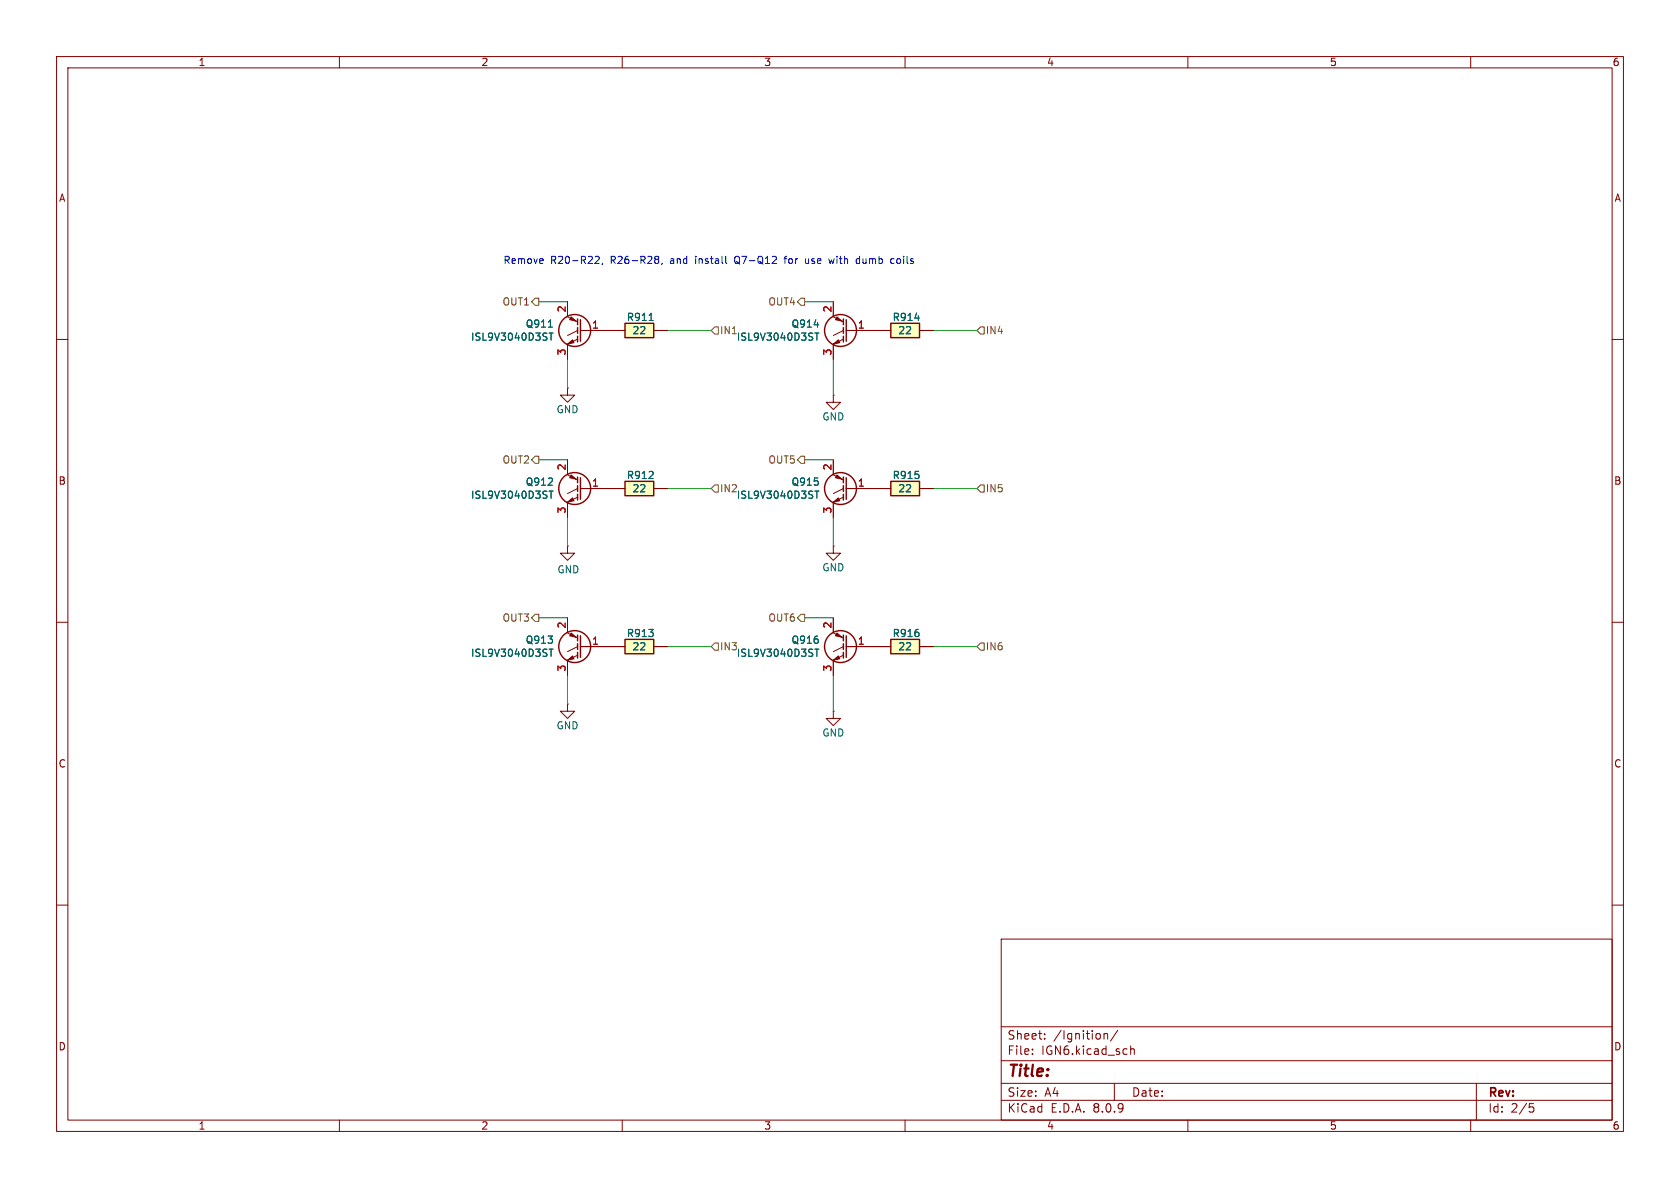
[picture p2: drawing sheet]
<svg xmlns="http://www.w3.org/2000/svg" width="297mm" height="210mm" viewBox="0 0 297 210" stroke-linecap="round" stroke-linejoin="round" font-family="sans-serif">
<g fill="none" stroke="#840000" stroke-width=".18">
<path d="M10 10h277v190h-277zM12 12h273v186h-273zM60 10v2M110 10v2M160 10v2M210 10v2M260 10v2M147.3 56l1.8 .9M147.3 53.3v2.6M149.1 59.9l-1.8 .9M149.1 58.4l-1.8 .9M149.6 58.4h5.3"/>
<path d="M10 60h2M147.3 61v2.5M285 60h2M100.3 83.9l1.8 .9M100.3 81.3v2.5M100.3 88.9v2.5M102.1 87.9l-1.8 .9M102.1 86.4l-1.8 .8M102.6 86.4h5.3M10 110h2M285 110h2M100.3 124.5v1.2h1.3l-1.3 1.3-1.2-1.3h1.2"/>
<path d="M100.3 124.5h.1M10 160h2M177 166h108v32h-108zM285 160h2M60 198v2M110 198v2M160 198v2M177 194.5h108M177 191.5h108M177 187.5h108M177 181.5h108M182.5 186.3v.1"/>
<path d="M182.5 185.5v.1M184.7 183.6v.1M184.7 182.8v.1M195.2 182.7v1M195.2 182.8l.2-.1 .3 .1 .1 .9M197 191.5v3M197.6 182.1l-1.3 2M199.9 184.9v1.5M199.9 185.5l.2-.1 .4 .1v.9M210 198v2M260 198v2M261 191.5v6.5"/>
<path d="M270.4 195.1h.7M270.5 195.7h.4l.3 .3-.2 .5-.5 .1"/>
</g>
<g fill="none" stroke="#840000" stroke-width=".25">
<path d="M149.1 56.4v1M149.1 57.9v1M149.1 59.4v1.1M149.6 56.5v3.8M102.1 84.3v1M102.1 85.9v1M102.1 87.4v1M102.6 84.5v3.8"/>
<circle cx="148.6" cy="58.4" r="2.82"/>
<circle cx="101.6" cy="86.4" r="2.82"/>
</g>
<g fill="#840000" stroke="#840000" stroke-width=".18">
<path d="M100.3 88.8l.9-.8 .3 .5z"/>
<path d="M101 83.9l.9 .8-1.2-.2z"/>
<path d="M147.3 60.8l.9-.7 .3 .5z"/>
<path d="M148 56l.8 .8-1.1-.3z"/>
</g>
<path d="M144.1 58.9h.7M144.4 58.9v1.2M97.1 86.8h.7M97.4 86.8v1.3" fill="none" stroke="#006464" stroke-width=".18"/>
<path d="M110.5 113h5.1v2.6h-5.1z" fill="#ffffc2"/>
<path d="M110.5 113h5.1v2.6h-5.1z" fill="none" stroke="#840000" stroke-width=".25"/>
<path d="M107.9 114.3h2.6M115.6 114.3h2.5M147.3 125.7v1.3h1.3l-1.3 1.3-1.3-1.3h1.3M147.3 125.7h.1" fill="none" stroke="#840000" stroke-width=".18"/>
<path d="M157.5 113h5.1v2.6h-5.1z" fill="#ffffc2"/>
<g fill="none" stroke="#840000" stroke-width=".25">
<path d="M149.1 84.3v1M149.1 85.9v1M149.1 87.4v1M149.6 84.5v3.8M149.1 112.3v1M149.1 113.8v1M149.1 115.3v1M149.6 112.4v3.8M157.5 113h5.1v2.6h-5.1z"/>
<circle cx="148.6" cy="86.4" r="2.82"/>
<circle cx="148.6" cy="114.3" r="2.82"/>
</g>
<g fill="none" stroke="#840000" stroke-width=".18">
<path d="M100.3 96.5v1.3h1.3l-1.3 1.3-1.2-1.3h1.2M100.3 96.5h.1M147.3 96.5v1.3h1.3l-1.3 1.3-1.3-1.3h1.3M147.3 96.5h.1M147.3 83.9l1.8 .9M147.3 81.3v2.5M147.3 88.9v2.5M149.1 87.9l-1.8 .9M149.1 86.4l-1.8 .8M149.6 86.4h5.3M147.3 109.2v2.6M147.3 116.8v2.6"/>
<path d="M147.3 111.9l1.8 .9M149.1 115.8l-1.8 .9M149.1 114.3l-1.8 .9M149.6 114.3h7.9M162.6 114.3h2.5"/>
</g>
<g fill="#840000" stroke="#840000" stroke-width=".18">
<path d="M147.3 88.8l.9-.8 .3 .5z"/>
<path d="M148 83.9l.8 .8-1.1-.2z"/>
<path d="M147.3 116.7l.9-.7 .3 .5z"/>
<path d="M148 111.9l.8 .7-1.1-.2z"/>
</g>
<path d="M144.1 86.8h.7M144.4 86.8v1.3M144.1 114.8h.7M144.4 114.8v1.2" fill="none" stroke="#006464" stroke-width=".18"/>
<path d="M110.5 85.1h5.1v2.5h-5.1z" fill="#ffffc2"/>
<g fill="none" stroke="#840000" stroke-width=".25">
<path d="M102.1 56.4v1M102.1 57.9v1M102.1 59.4v1.1M102.6 56.5v3.8M110.5 85.1h5.1v2.5h-5.1zM102.1 112.3v1M102.1 113.8v1M102.1 115.3v1M102.6 112.4v3.8"/>
<circle cx="101.6" cy="58.4" r="2.82"/>
<circle cx="101.6" cy="114.3" r="2.82"/>
</g>
<g fill="none" stroke="#840000" stroke-width=".18">
<path d="M100.3 53.3v2.6M100.3 56l1.8 .9M102.1 59.9l-1.8 .9M102.1 58.4l-1.8 .9M102.6 58.4h5.3M100.3 68.6v1.3h1.3l-1.3 1.2-1.2-1.2h1.2M100.3 68.6h.1M100.3 61v2.5M107.9 86.4h2.6M115.6 86.4h2.5M100.3 111.9l1.8 .9M100.3 109.2v2.6"/>
<path d="M100.3 116.8v2.6M102.1 115.8l-1.8 .9M102.1 114.3l-1.8 .9M102.6 114.3h5.3"/>
</g>
<g fill="#840000" stroke="#840000" stroke-width=".18">
<path d="M100.3 116.7l.9-.7 .3 .5z"/>
<path d="M101 111.9l.9 .7-1.2-.2z"/>
<path d="M100.3 60.8l.9-.7 .3 .5z"/>
<path d="M101 56l.9 .8-1.2-.3z"/>
</g>
<path d="M96.9 57.8h.8M97.1 58.9h.7M97.4 58.9v1.2M97.1 114.8h.7M97.4 114.8v1.2" fill="none" stroke="#006464" stroke-width=".18"/>
<path d="M110.5 57.2h5.1v2.5h-5.1z" fill="#ffffc2"/>
<path d="M110.5 57.2h5.1v2.5h-5.1z" fill="none" stroke="#840000" stroke-width=".25"/>
<path d="M107.9 58.4h2.6M115.6 58.4h2.5M147.3 69.9v1.2h1.3l-1.3 1.3-1.3-1.3h1.3M147.3 69.9h.1" fill="none" stroke="#840000" stroke-width=".18"/>
<path d="M114.8 56.7h.7" fill="none" stroke="#006464" stroke-width=".18"/>
<path d="M157.5 57.2h5.1v2.5h-5.1z" fill="#ffffc2"/>
<path d="M157.5 57.2h5.1v2.5h-5.1z" fill="none" stroke="#840000" stroke-width=".25"/>
<path d="M154.9 58.4h2.6M162.6 58.4h2.5" fill="none" stroke="#840000" stroke-width=".18"/>
<path d="M161.7 56.2h.8" fill="none" stroke="#006464" stroke-width=".18"/>
<path d="M157.5 85.1h5.1v2.5h-5.1z" fill="#ffffc2"/>
<path d="M157.5 85.1h5.1v2.5h-5.1z" fill="none" stroke="#840000" stroke-width=".25"/>
<g fill="none" stroke="#840000" stroke-width=".18">
<path d="M100.3 53.3v2.6M102.6 58.4h7.9M115.6 58.4h2.5M147.3 53.3v2.6M149.6 58.4h7.9M162.6 58.4h2.5M100.3 61v2.5M147.3 61v2.5M100.3 81.3v2.5M100.3 88.9v2.5M102.6 86.4h7.9M115.6 86.4h2.5"/>
<path d="M147.3 81.3v2.5M147.3 88.9v2.5M149.6 86.4h7.9M162.6 86.4h2.5M100.3 109.2v2.6M100.3 116.8v2.6M102.6 114.3h7.9M115.6 114.3h2.5M147.3 109.2v2.6M147.3 116.8v2.6M149.6 114.3h7.9M162.6 114.3h2.5"/>
</g>
<path d="M94.6 52.7h.6v1.3h-.6l-.6-.7zM126.4 57.8h.6v1.3h-.6l-.7-.7zM141.6 52.7h.6v1.3h-.6l-.6-.7zM173.4 57.8h.6v1.3h-.6l-.7-.7zM94.6 80.6h.6v1.3h-.6l-.6-.6zM126.4 85.7h.6v1.3h-.6l-.7-.6zM141.6 80.6h.6v1.3h-.6l-.6-.6zM173.4 85.7h.6v1.3h-.6l-.7-.6zM94.6 108.6h.6v1.3h-.6l-.6-.7zM126.4 113.7h.6v1.2h-.6l-.7-.6zM141.6 108.6h.6v1.3h-.6l-.6-.7zM173.4 113.7h.6v1.2h-.6l-.7-.6z" fill="none" stroke="#725600" stroke-width=".18"/>
<g fill="none" stroke="#0000c2" stroke-width=".18">
<path d="M105.3 45.4l.4-.1 .2 .4-.8 .9h.8M106.5 46.5l-.1 .3M116 45.3h.2l.3 .2-.3 .4M116 45.9h.2M116.2 45.9l.3 .2v.2l-.2 .2-.3 .1M117.1 46.5l-.2 .3M128.4 46.5l.1 .1M130.1 45.4a.9 .9 0 0 0 0 1.1M138.6 45.7h.5M139.1 45.3l-.3 .2v1.1M142.4 45.7l.1 .8 .3 .1 .1-.1M147.5 45.7l-.3 .9-.2-.6-.2 .6"/>
<path d="M151.5 46.5h.5M151.5 45.8h.5M152 45.3v1.3M157.7 45.7l.4 .1M158.1 46.5l-.4 .1M158.6 45.9v.6"/>
</g>
<g fill="none" stroke="#009600" stroke-width=".18">
<path d="M95.2 53.3h5.1M118.1 58.4h7.6M142.2 53.3h5.1M165.1 58.4h7.6M100.3 63.5v5.1M147.3 63.5v6.4M95.2 81.3h5.1M100.3 91.4v5.1M118.1 86.4h7.6M142.2 81.3h5.1M147.3 91.4v5.1M165.1 86.4h7.6"/>
<path d="M95.2 109.2h5.1M100.3 119.4v5.1M118.1 114.3h7.6M142.2 109.2h5.1M147.3 119.4v6.3M165.1 114.3h7.6"/>
</g>
<g fill="none" stroke="#006464" stroke-width=".18">
<path d="M96.9 57.8h.8M97.1 58.9h.7M97.4 58.9v1.2M114.8 56.7h.7M144.1 58.9h.7M144.4 58.9v1.2M161.7 56.2h.8M97.1 86.8h.7M97.4 86.8v1.3M144.1 86.8h.7M144.4 86.8v1.3M97.1 114.8h.7"/>
<path d="M97.4 114.8v1.2M144.1 114.8h.7M144.4 114.8v1.2"/>
</g>
<text font-size="2.8" fill="#840000" x="178" y="190.9">Title:</text>
<g font-size="2.1" fill="#840000">
<text x="178" y="184">Sheet:</text>
<text x="186.2" y="184">/Ignition/</text>
<text x="178" y="186.7">File:</text>
<text x="184.1" y="186.7">IGN6.kicad_sch</text>
<text x="178" y="196.9">KiCad</text>
<text x="178" y="194.1">Size:</text>
<text x="184.7" y="194.1">A4</text>
<text x="185.7" y="196.9">E.D.A.</text>
<text x="193.3" y="196.9">8.0.9</text>
<text x="200" y="194.1">Date:</text>
<text x="263" y="194.3">Rev:</text>
<text x="263" y="196.9">Id:</text>
<text x="267.1" y="196.9">2/5</text>
</g>
<g font-size="1.8" fill="#840000">
<text x="35" y="11.9">1</text>
<text x="85" y="11.9">2</text>
<text x="135" y="11.9">3</text>
<text x="185" y="11.9">4</text>
<text x="235" y="11.9">5</text>
<text x="285" y="11.9">6</text>
<text x="10.3" y="35.9">A</text>
<text x="285.3" y="35.9">A</text>
<text x="10.3" y="85.9">B</text>
<text x="285.3" y="85.9">B</text>
<text x="10.3" y="135.9">C</text>
<text x="285.3" y="135.9">C</text>
<text x="10.3" y="185.9">D</text>
<text x="285.3" y="185.9">D</text>
<text x="35" y="199.9">1</text>
<text x="85" y="199.9">2</text>
<text x="135" y="199.9">3</text>
<text x="185" y="199.9">4</text>
<text x="235" y="199.9">5</text>
<text x="285" y="199.9">6</text>
</g>
<g font-size="1.8" fill="#0000c2">
<text x="88.9" y="46.7">Remove</text>
<text x="97.3" y="46.7">R20-R22,</text>
<text x="108.1" y="46.7">R26-R28,</text>
<text x="118.8" y="46.7">and</text>
<text x="123.4" y="46.7">install</text>
<text x="130.6" y="46.7">Q7-Q12</text>
<text x="139.6" y="46.7">for</text>
<text x="143.4" y="46.7">use</text>
<text x="147.9" y="46.7">with</text>
<text x="152.8" y="46.7">dumb</text>
<text x="159.1" y="46.7">coils</text>
</g>
<g font-size="1.8" fill="#725600">
<text x="88.7" y="54.2">OUT1</text>
<text x="127.2" y="59.3">IN1</text>
<text x="135.7" y="54.2">OUT4</text>
<text x="174.2" y="59.3">IN4</text>
<text x="88.7" y="82.1">OUT2</text>
<text x="135.7" y="82.1">OUT5</text>
<text x="127.2" y="87.2">IN2</text>
<text x="174.2" y="87.2">IN5</text>
<text x="88.7" y="110.1">OUT3</text>
<text x="135.7" y="110.1">OUT6</text>
<text x="127.2" y="115.2">IN3</text>
<text x="174.2" y="115.2">IN6</text>
</g>
<g font-size="1.8" fill="#006464">
<text x="92.8" y="58.1">Q911</text>
<text x="110.7" y="56.9">R911</text>
<text x="111.7" y="59.3">22</text>
<text x="139.8" y="58.1">Q914</text>
<text x="157.7" y="56.9">R914</text>
<text x="158.7" y="59.3">22</text>
<text x="83.2" y="60.4">ISL9V3040D3ST</text>
<text x="130.2" y="60.4">ISL9V3040D3ST</text>
<text x="98.3" y="73.3">GND</text>
<text x="145.3" y="74.5">GND</text>
<text x="83.2" y="88.4">ISL9V3040D3ST</text>
<text x="92.8" y="86.1">Q912</text>
<text x="110.7" y="84.9">R912</text>
<text x="111.7" y="87.2">22</text>
<text x="130.2" y="88.4">ISL9V3040D3ST</text>
<text x="139.8" y="86.1">Q915</text>
<text x="157.7" y="84.9">R915</text>
<text x="158.7" y="87.2">22</text>
<text x="98.4" y="101.6">GND</text>
<text x="145.3" y="101.2">GND</text>
<text x="92.8" y="114">Q913</text>
<text x="110.7" y="112.8">R913</text>
<text x="139.8" y="114">Q916</text>
<text x="157.7" y="112.8">R916</text>
<text x="83.2" y="116.3">ISL9V3040D3ST</text>
<text x="111.7" y="115.2">22</text>
<text x="130.2" y="116.3">ISL9V3040D3ST</text>
<text x="158.7" y="115.2">22</text>
<text x="98.3" y="129.1">GND</text>
<text x="145.3" y="130.4">GND</text>
</g>
<g font-size="1.8" fill="#a90000">
<text x="100.1" y="55.3" transform="rotate(-90 100.1 55.3)">2</text>
<text x="104.6" y="58.2">1</text>
<text x="147.1" y="55.3" transform="rotate(-90 147.1 55.3)">2</text>
<text x="151.6" y="58.2">1</text>
<text x="100.1" y="62.9" transform="rotate(-90 100.1 62.9)">3</text>
<text x="147.1" y="62.9" transform="rotate(-90 147.1 62.9)">3</text>
<text x="100.1" y="83.3" transform="rotate(-90 100.1 83.3)">2</text>
<text x="147.1" y="83.3" transform="rotate(-90 147.1 83.3)">2</text>
<text x="104.6" y="86.1">1</text>
<text x="151.6" y="86.1">1</text>
<text x="100.1" y="90.9" transform="rotate(-90 100.1 90.9)">3</text>
<text x="147.1" y="90.9" transform="rotate(-90 147.1 90.9)">3</text>
<text x="100.1" y="111.2" transform="rotate(-90 100.1 111.2)">2</text>
<text x="147.1" y="111.2" transform="rotate(-90 147.1 111.2)">2</text>
<text x="100.1" y="118.8" transform="rotate(-90 100.1 118.8)">3</text>
<text x="104.6" y="114">1</text>
<text x="147.1" y="118.8" transform="rotate(-90 147.1 118.8)">3</text>
<text x="151.6" y="114">1</text>
</g>
</svg>
